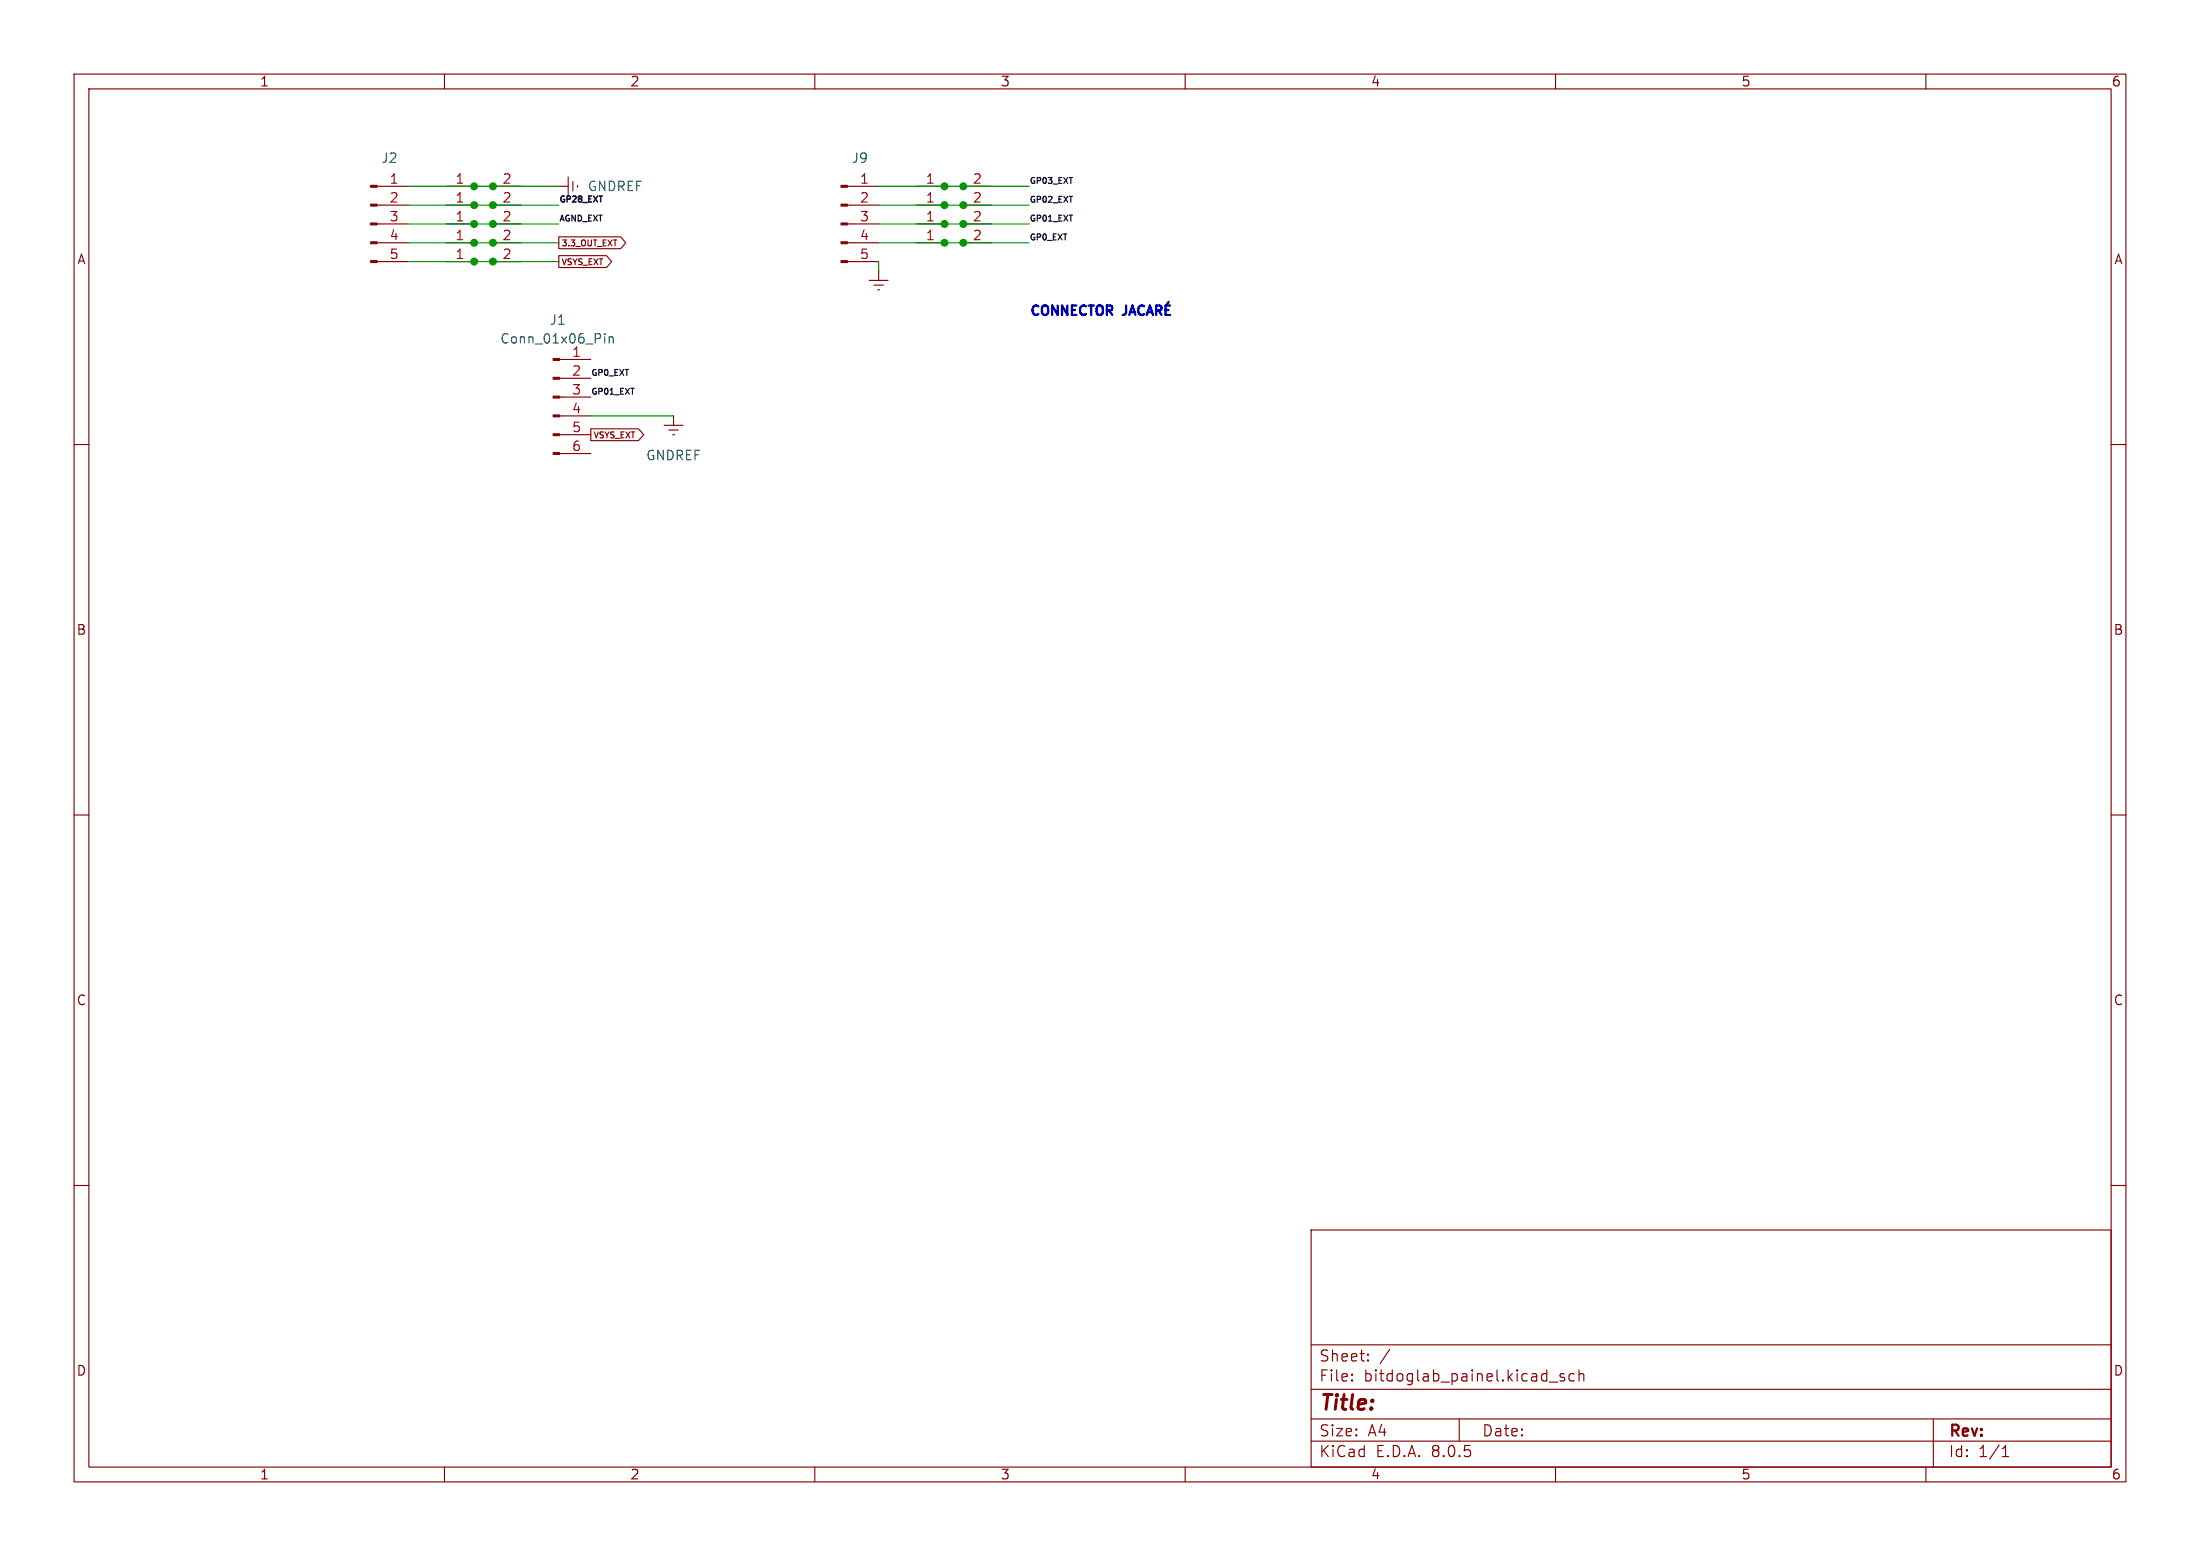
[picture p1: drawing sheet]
<svg xmlns="http://www.w3.org/2000/svg" width="297mm" height="210mm" viewBox="0 0 297 210" stroke-linecap="round" stroke-linejoin="round" font-family="sans-serif">
<g fill="none" stroke="#840000" stroke-width=".15">
<path d="M10 10h277v190h-277zM12 12h273v186h-273zM60 10v2M110 10v2M160 10v2M210 10v2M260 10v2M50.9 25.1h4.2M50.9 35.3h4.2M50.9 32.8h4.2M50.9 30.2h4.2M50.9 27.7h4.2"/>
<path d="M60.2 25.1h3.8M60.2 35.3h3.8M60.2 32.8h3.8M60.2 30.2h3.8M60.2 27.7h3.8M66.5 25.1h3.9M66.5 35.3h3.9M66.5 32.8h3.9M66.5 30.2h3.9M66.5 27.7h3.9M75.4 34.5h6.5l.7 .8-.7 .8h-6.5zM75.4 32h8.4l.7 .8-.7 .8h-8.4z"/>
<path d="M75.4 25.1h1.3M76.7 23.9v2.5M77.3 24.5v1.3M78 25v.3M114.4 25.1h4.2M114.4 35.3h4.2M114.4 32.8h4.2M114.4 30.2h4.2M114.4 27.7h4.2M117.3 37.8h2.6M118 38.5h1.3M118.5 39.1h.2"/>
<path d="M118.6 36.6v1.2M123.7 25.1h3.8M123.7 32.8h3.8M123.7 30.2h3.8M123.7 27.7h3.8M130 25.1h3.9M130 32.8h3.9M130 30.2h3.9M130 27.7h3.9M10 60h2M75.5 58.7h4.3M75.5 56.1h4.3"/>
<path d="M75.5 53.6h4.3M75.5 51.1h4.3M75.5 48.5h4.3M79.8 57.9h6.4l.7 .8-.7 .8h-6.4zM89.7 57.4h2.5M90.3 58h1.3M90.8 58.7h.3M90.9 56.1v1.3M285 60h2M75.5 61.2h4.3M10 110h2M285 110h2"/>
<path d="M10 160h2M285 160h2M177 166h108v32h-108zM60 198v2M110 198v2M160 198v2M177 194.5h108M177 191.5h108M177 187.5h108M177 181.5h108M182.5 186.3h.1l-.1 .1M182.5 186.3v.1"/>
<path d="M182.5 185.5v.1M182.5 185.5h.1l-.1 .1M184.7 183.6v.1M184.7 183.6h-.1l.1 .1M184.7 182.8v.1M184.7 182.8h-.1l.1 .1M187.6 182.1l-1.3 2M197 191.5v3M209.2 186.5h1.1M210 198v2M211.2 185.5l-.4-.1-.2 .2 .1 .2 .5 .2v.1v.2l-.2 .1-.4-.1M212.5 185.5l-.4-.1-.3 .3v.4l.2 .2 .1 .1 .4-.1"/>
<path d="M213.2 185.5a.37 .37 0 0 1 .6 .1v.8M213.2 184.9v1.5M260 198v2M261 191.5v6.5M270.3 196.6h.9M270.3 195.5l.4-.4v1.5"/>
</g>
<g fill="#840000" stroke="#840000" stroke-width=".15">
<path d="M50 35.2h.9v.2h-.9z"/>
<path d="M50 32.6h.9v.3h-.9z"/>
<path d="M50 30.1h.9v.3h-.9z"/>
<path d="M50 27.6h.9v.2h-.9z"/>
<path d="M50 25h.9v.3h-.9z"/>
<path d="M74.7 61.1h.8v.2h-.8z"/>
<path d="M74.7 58.5h.8v.3h-.8z"/>
<path d="M74.7 56h.8v.3h-.8z"/>
<path d="M74.7 53.5h.8v.2h-.8z"/>
<path d="M74.7 50.9h.8v.3h-.8z"/>
<path d="M74.7 48.4h.8v.2h-.8z"/>
<path d="M113.5 35.2h.9v.2h-.9z"/>
<path d="M113.5 32.6h.9v.3h-.9z"/>
<path d="M113.5 30.1h.9v.3h-.9z"/>
<path d="M113.5 27.6h.9v.2h-.9z"/>
<path d="M113.5 25h.9v.3h-.9z"/>
</g>
<path d="M81.6 45v.2M81.6 45.5v.8M82.2 45.5v.8M82.2 45.6l.2-.1h.3l.1 .8" fill="none" stroke="#006464" stroke-width=".15"/>
<path d="M152 41.2v.9a.41 .41 0 0 1-.5 .4M152.5 42.5l.4-1.3 .4 1.3M152.6 42.1h.6M154.4 41.4a.51 .51 0 0 0-.6-.1 .51 .51 0 0 0-.1 .7 .48 .48 0 0 0 .2 .4 .48 .48 0 0 0 .5 0M154.8 42.5l.4-1.3 .5 1.3M154.9 42.1h.6M156.1 41.9l.6-.1 .1-.1-.1-.3-.1-.2h-.5v1.3M156.4 41.9l.4 .6M157.4 41.8h.4M157.8 40.7l-.2 .2M158 41.2h-.6v1.3h.6" fill="none" stroke="#0000c2" stroke-width=".32"/>
<path d="M55.1 30.2h20.3M55.1 25.1h20.3M55.1 27.7h20.3M55.1 32.8h20.3M55.1 35.3h20.3M118.6 30.2h20.3M118.6 25.1h20.3M118.6 27.7h20.3M118.6 35.3v1.3M118.6 32.8h20.3M79.8 56.1h11.1" fill="none" stroke="#009600" stroke-width=".15"/>
<g fill="#009600" stroke="#009600" stroke-width=".15">
<circle cx="66.5" cy="27.7" r=".46"/>
<circle cx="66.5" cy="30.2" r=".46"/>
<circle cx="64" cy="30.2" r=".46"/>
<circle cx="66.5" cy="32.8" r=".46"/>
<circle cx="64" cy="32.8" r=".46"/>
<circle cx="64" cy="35.3" r=".46"/>
<circle cx="66.5" cy="35.3" r=".46"/>
<circle cx="66.5" cy="25.1" r=".46"/>
<circle cx="64" cy="25.1" r=".46"/>
<circle cx="64" cy="27.7" r=".46"/>
<circle cx="130" cy="27.7" r=".46"/>
<circle cx="127.5" cy="32.8" r=".46"/>
<circle cx="130" cy="32.8" r=".46"/>
<circle cx="130" cy="30.2" r=".46"/>
<circle cx="127.5" cy="30.2" r=".46"/>
<circle cx="127.5" cy="25.1" r=".46"/>
<circle cx="127.5" cy="27.7" r=".46"/>
<circle cx="130" cy="25.1" r=".46"/>
</g>
<text font-size="2.8" fill="#840000" x="178" y="190.9">Title:</text>
<g font-size="2.1" fill="#840000">
<text x="178" y="184">Sheet:</text>
<text x="178" y="186.7">File:</text>
<text x="184.1" y="186.7">bitdoglab_painel.kicad_sch</text>
<text x="178" y="196.9">KiCad</text>
<text x="178" y="194.1">Size:</text>
<text x="184.7" y="194.1">A4</text>
<text x="185.7" y="196.9">E.D.A.</text>
<text x="193.3" y="196.9">8.0.5</text>
<text x="200" y="194.1">Date:</text>
<text x="263" y="194.3">Rev:</text>
<text x="263" y="196.9">Id:</text>
<text x="267.1" y="196.9">1/1</text>
</g>
<g font-size="1.8" fill="#840000">
<text x="35" y="11.9">1</text>
<text x="85" y="11.9">2</text>
<text x="135" y="11.9">3</text>
<text x="185" y="11.9">4</text>
<text x="235" y="11.9">5</text>
<text x="285" y="11.9">6</text>
<text x="10.3" y="35.9">A</text>
<text x="285.3" y="35.9">A</text>
<text x="10.3" y="85.9">B</text>
<text x="285.3" y="85.9">B</text>
<text x="10.3" y="135.9">C</text>
<text x="285.3" y="135.9">C</text>
<text x="10.3" y="185.9">D</text>
<text x="285.3" y="185.9">D</text>
<text x="35" y="199.9">1</text>
<text x="85" y="199.9">2</text>
<text x="135" y="199.9">3</text>
<text x="185" y="199.9">4</text>
<text x="235" y="199.9">5</text>
<text x="285" y="199.9">6</text>
</g>
<g font-size="1.8" fill="#006464">
<text x="51.4" y="22.2">J2</text>
<text x="114.9" y="22.2">J9</text>
<text x="79.3" y="26">GNDREF</text>
<text x="67.4" y="46.6">Conn_01x06_Pin</text>
<text x="74.1" y="44">J1</text>
<text x="87.1" y="62.3">GNDREF</text>
</g>
<g font-size="1.8" fill="#a90000">
<text x="52.5" y="24.9">1</text>
<text x="52.5" y="27.4">2</text>
<text x="52.5" y="30">3</text>
<text x="61.4" y="30">1</text>
<text x="61.4" y="24.9">1</text>
<text x="61.4" y="27.4">1</text>
<text x="67.7" y="30">2</text>
<text x="67.7" y="24.9">2</text>
<text x="67.7" y="27.4">2</text>
<text x="116" y="24.9">1</text>
<text x="116" y="27.4">2</text>
<text x="116" y="30">3</text>
<text x="124.9" y="27.4">1</text>
<text x="124.9" y="30">1</text>
<text x="124.9" y="24.9">1</text>
<text x="131.2" y="27.4">2</text>
<text x="131.2" y="30">2</text>
<text x="131.2" y="24.9">2</text>
<text x="52.5" y="32.5">4</text>
<text x="52.5" y="35.1">5</text>
<text x="61.4" y="32.5">1</text>
<text x="61.4" y="35.1">1</text>
<text x="67.7" y="32.5">2</text>
<text x="67.7" y="35.1">2</text>
<text x="116" y="32.5">4</text>
<text x="116" y="35.1">5</text>
<text x="124.9" y="32.5">1</text>
<text x="131.2" y="32.5">2</text>
<text x="77.1" y="48.3">1</text>
<text x="77.1" y="50.8">2</text>
<text x="77.1" y="53.3">3</text>
<text x="77.1" y="55.9">4</text>
<text x="77.1" y="58.4">5</text>
<text x="77.1" y="61">6</text>
</g>
<text font-size="1.8" fill="#0000c2" x="138.9" y="42.7">CONNECTOR</text>
<g font-size="1.1" fill="#0f0f0f">
<text x="75.4" y="29.9">AGND_EXT</text>
<text x="75.4" y="27.4">GP28_EXT</text>
<text x="138.9" y="27.4">GP02_EXT</text>
<text x="138.9" y="24.9">GP03_EXT</text>
<text x="138.9" y="29.9">GP01_EXT</text>
<text x="138.9" y="32.5">GP0_EXT</text>
<text x="79.8" y="53.3">GP01_EXT</text>
<text x="79.8" y="50.8">GP0_EXT</text>
</g>
<g font-size="1.1" fill="#840000">
<text x="75.7" y="36">VSYS_EXT</text>
<text x="75.7" y="33.5">3.3_OUT_EXT</text>
<text x="80.1" y="59.4">VSYS_EXT</text>
</g>
</svg>
